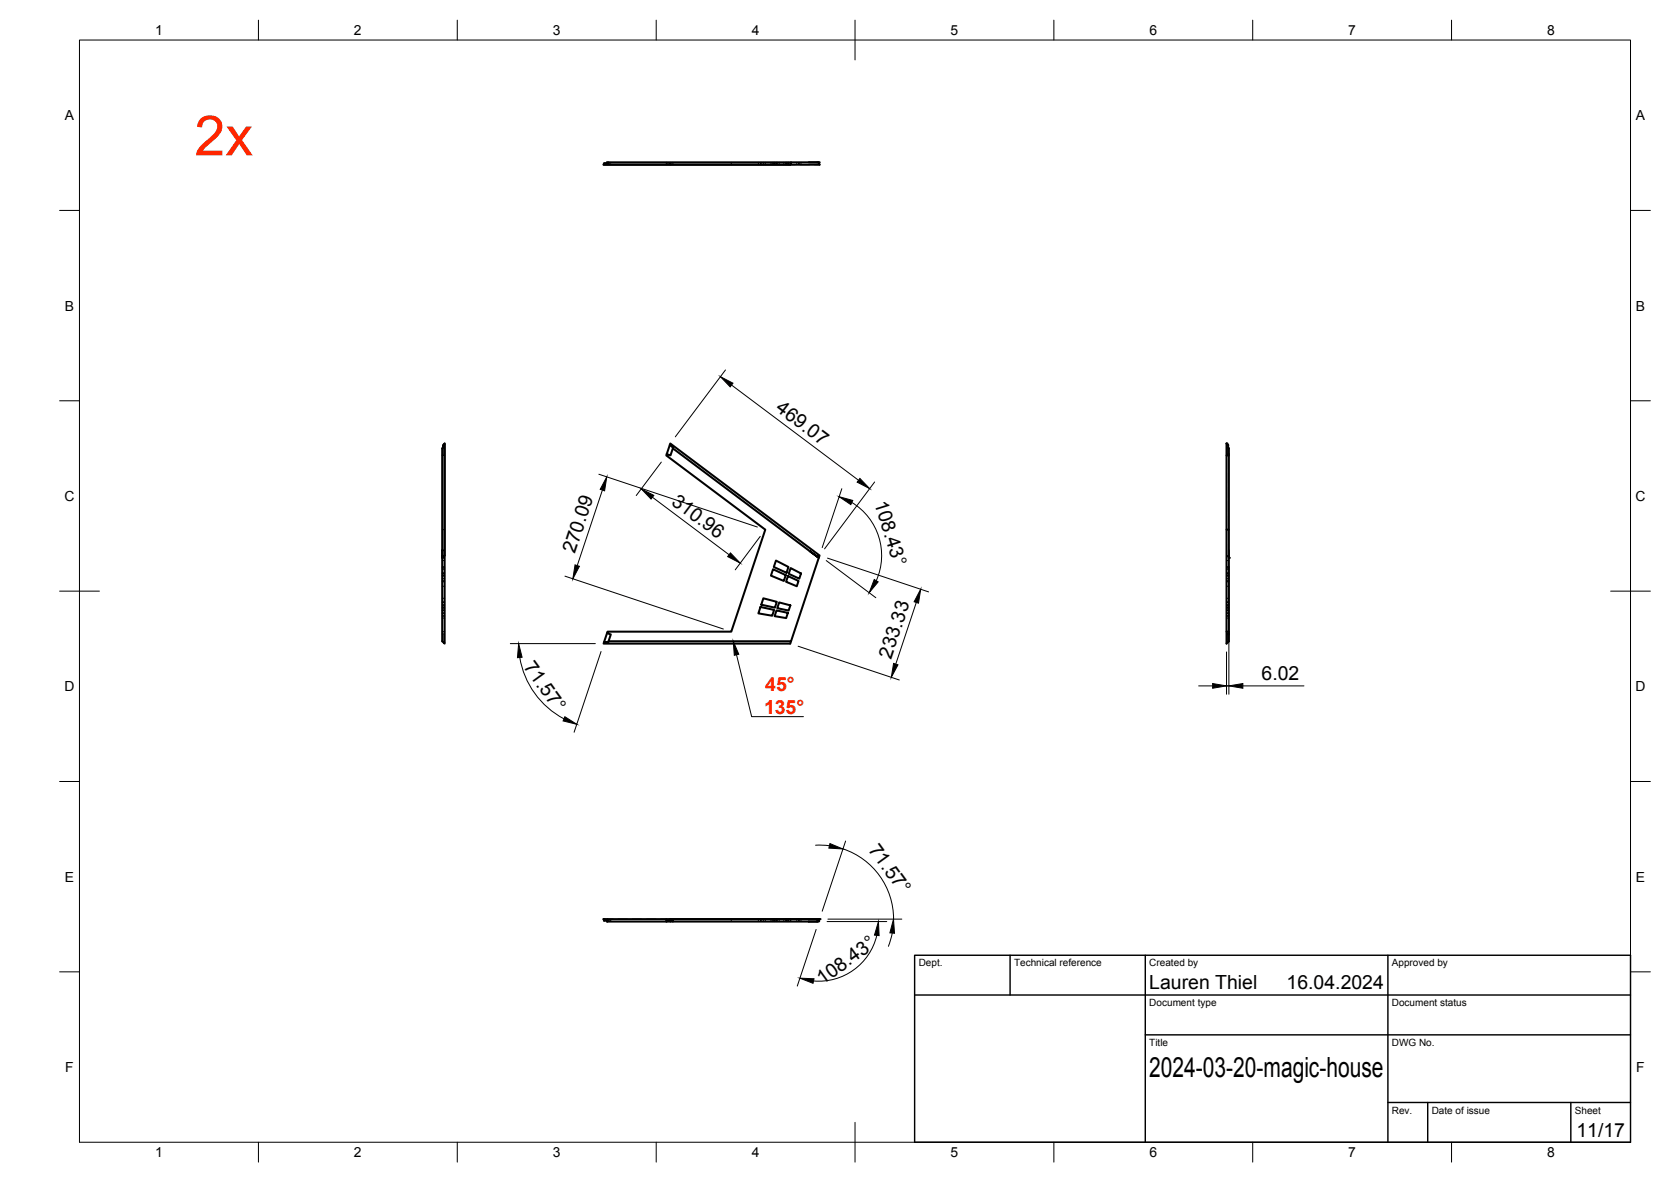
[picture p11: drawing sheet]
<svg xmlns="http://www.w3.org/2000/svg" width="420mm" height="297mm" viewBox="0 0 420 297" stroke-linecap="round" stroke-linejoin="round" font-family="sans-serif">
<!-- layer: Visible -->
<g fill="none" stroke="#000" stroke-width=".51">
<path d="M153 40.8v.2h-1.1l-.1 .4h46.9h-46.9M198.9 40.8l-.2 .6h7.4l-.2-.6h-2.6M205.9 40.8h-53.3v.2M111.8 111.4v28.2l-.6 .6v-27.5l.2-.2v-.6zM111.8 111.4v50.3l-.6-.6v-20.9M168.4 111.9l-.8 2.2M169.2 112.7v-.2l-.8-.6 .1-.5 37.6 28.2-.2 .6-.4-.3M308.4 114.5h.6M308.8 112.5l.2 .2v48.4l-.2 .2M308.8 111.9l-.4-.5v50.3l.4-.4M308.8 111.9v2.2h.2M308.8 111.9h.1"/>
<path d="M111.2 138.3v1.6M203.3 138.3l2.2 1.6zM203.3 138.3l-34.1-25.6-.6 1.7-1-.3-.1 .4 24.9 18.6-8.5 25.6h-31.1l-.2 .4 1 .3-.6 1.7h45.9l7-20.9M205.5 139.8h.1M308.4 133.1h.6M309 138.3v1.9M152.6 159.1l-.7 2.2M191.2 152.5l3.4 .8-.4 1.4-3.5-.6zM191.9 150.4l3.4 .8-.5 1.5-3.4-.7zM194.4 143.1l3.2 1.4-.5 1.5-3.3-1.3zM195.1 140.9l3.1 1.6-.4 1.4-3.2-1.4zM195.2 153.4l2.9 .6-.4 1.3-2.9-.5z"/>
<path d="M195.9 151.4l2.8 .7-.4 1.3-2.9-.6zM198.1 144.8l2.7 1.2-.5 1.3-2.6-1.1zM198.8 142.8l2.6 1.3-.4 1.3-2.7-1.2zM308.4 158.7h.6M308.8 159.4h.2M309 159.1h-.2v2.2M153 161.1v.2h-1.1l-.1 .4h46.9l.2-.6M152.8 231v.6M167.5 231v.6M168.4 231.4h-.8v.2M168.6 231.4v.2M169.2 231.6v-.2h-.8l.1-.4h37.6l-.2 .6h-2.6"/>
<path d="M203.3 231.6h2.2M206.1 231h-54.3l.1 .4h.7v.2h50.7"/>
</g>
<!-- layer: Hidden -->
<g fill="none" stroke="#000" stroke-width=".25">
<path d="M152.8 40.8v.6M153.6 40.8v.2h-.6M167.5 40.8v.6M167.6 40.8v.2h1.6v-.2M168.4 41h.1M168.4 41l.1 .4M168.5 41.4h.1M168.6 40.8v.2M183.9 40.8v.6M190.7 40.8v.6M191.2 40.8v.6M191.4 40.8v.6"/>
<path d="M191.9 40.8v.6M192.4 40.8v.6M193.8 40.8v.6M194.2 40.8v.6M194.4 40.8v.6M194.6 40.8v.6M194.8 40.8v.6M195.1 40.8v.6M195.2 40.8v.6M195.3 40.8v.6M195.4 40.8v.6M195.9 40.8v.6"/>
<path d="M197.1 40.8v.6M197.6 40.8v.6M197.7 40.8v.6M197.8 40.8v.6M198.1 40.8v.6M198.2 40.8v.6M198.3 40.8v.6M198.7 41.4h1.3M198.7 40.8v.6M198.8 40.8v.6M200.3 40.8v.6M200.8 40.8v.6"/>
<path d="M201 40.8v.6M201.2 41.4h2.4M201.4 40.8v.6M203.3 40.8h.1M204.8 41.4h1.3M205.5 40.9h.1M205.5 40.8v.1M111.2 114.5h.6M111.2 114.1h.2M111.4 111.9h.1M111.4 112.5v1.9h-.2M308.4 111.4v2.8"/>
<path d="M308.4 115.4v2.4M308.4 119v2.4M308.8 114.1v.3h.2M111.2 138.3h.1M111.2 139.9h.1M111.2 139.9v.3M111.2 133.1h.6M111.3 139.8h.1M111.3 139.8l-.1 .1M308.4 139.6h.1M308.4 139.6l.6 .6M308.4 122.5v2.4"/>
<path d="M308.4 126.1v2.4M308.4 129.7v2.4M308.4 133.3v2.3M308.4 136.8v2.8M308.9 139.8h.1M308.9 139.8l.1 .1M111.2 159.4h.2v1.9M111.2 159.1h.2v.3M111.2 153.3h.6M111.2 154.7h.6M111.2 154.1h.6M111.2 146h.6"/>
<path d="M111.2 144.7h.6M111.2 144.5h.6M111.2 152.7h.6M111.2 152h.6M111.2 142.5h.6M111.2 140.9h.6M111.2 143.9h.6M111.2 150.4h.6M111.2 152.5h.6M111.2 143.1h.6M111.2 152.1h.6M111.2 153.4h.6"/>
<path d="M111.2 154h.6M111.2 155.3h.6M111.2 144.1h.6M111.2 145.4h.6M111.2 147.3h.6M111.2 144.8h.6M111.2 146.2h.6M111.2 154.8h.6M111.2 151.4h.6M111.2 152.8h.6M111.2 142.8h.6M111.2 144.2h.6"/>
<path d="M111.2 151.2h.6M111.2 158.7h.6M308.4 153.3h.6M308.4 154.7h.6M308.4 154.1h.6M308.4 146h.6M308.4 144.7h.6M308.4 144.5h.6M308.4 152.7h.6M308.4 152h.6M308.4 142.5h.6M308.4 140.9h.6"/>
<path d="M308.4 143.9h.6M308.4 150.4h.6M308.4 152.5h.6M308.4 143.1h.6M308.4 152.1h.6M308.4 153.4h.6M308.4 154h.6M308.4 155.3h.6M308.4 144.1h.6M308.4 145.4h.6M308.4 147.3h.6M308.4 144.8h.6"/>
<path d="M308.4 146.2h.6M308.4 154.8h.6M308.4 151.4h.6M308.4 152.8h.6M308.4 142.8h.6M308.4 144.2h.6M308.4 151.2h.6M151.8 231h2.4M152.6 231.4h1v.2M153 231.4v.2M155.4 231h2.4M159 231h2.3"/>
<path d="M162.5 231h2.4M166.1 231h2.4M168.4 231.4h.1M183.9 231v.6M190.7 231v.6M191.2 231v.6M191.4 231v.6M191.9 231v.6M192.4 231v.6M193.8 231v.6M194.2 231v.6M194.4 231v.6"/>
<path d="M194.6 231v.6M194.8 231v.6M195.1 231v.6M195.2 231v.6M195.3 231v.6M195.4 231v.6M195.9 231v.6M197.1 231v.6M197.6 231v.6M197.7 231v.6M197.8 231v.6M198.1 231v.6"/>
<path d="M198.2 231v.6M198.3 231v.6M198.7 231l.2 .6M198.7 231v.6M198.8 231v.6M200.3 231v.6M200.8 231v.6M201 231v.6M201.4 231v.6M205.5 231.6h.1M205.5 231.5v.1M205.5 231.5h.1"/>
<path d="M205.5 231.6h.4M205.9 231.6h.1"/>
</g>
<!-- layer: Visible -->
<g fill="#000">
<circle cx="205.9" cy="40.8" r=".25"/>
<circle cx="308.4" cy="111.4" r=".25"/>
<circle cx="111.2" cy="138.3" r=".25"/>
<circle cx="111.2" cy="140.2" r=".25"/>
<circle cx="309" cy="140.2" r=".25"/>
<circle cx="151.8" cy="231" r=".25"/>
<circle cx="206.1" cy="231" r=".25"/>
</g>
<!-- layer: BORDER -->
<g fill="none" stroke="#000" stroke-width=".25">
<path d="M20 10.1h390v276.9h-390zM65 5.1v5M115 5.1v5M165 5.1v5M215 5.1v10M265 5.1v5M315 5.1v5M365 5.1v5M15 52.9h5M410 52.9h5M15 100.7h5M410 100.7h5"/>
<path d="M15 148.6h10M405 148.6h10M15 196.4h5M410 196.4h5M15 244.2h5M410 244.2h5M65 287v5M115 287v5M165 287v5M215 282.1v9.9M265 287v5M315 287v5"/>
<path d="M365 287v5"/>
</g>
<!-- layer: TITLEBLOCK -->
<path d="M230 240.1h180v46.9h-180zM230 250h180M254 240.1v9.9M288 240.1v46.9M349 240.1v46.9M288 260.1h122M349 277.1h61M359 277.1v9.9M395 277.1v9.9" fill="none" stroke="#000" stroke-width=".36"/>
<!-- layer: FD_Dimensions -->
<g fill="none" stroke="#000" stroke-width=".25">
<path d="M182.4 93l-12.6 16.8M183.9 96.8l32 23.9M150.6 119.2l39.8 13.2M166.3 116.1l-6.3 8.4M151.5 123.2l-6.4 18.9M164 125l19.3 14.4M191.2 134.8l-6.3 8.4M211.7 122.8l-5 14.8M214.2 126.3a15.6 15.6 0 0 1 6.1 19.6M219.9 121.1l-12.6 16.8M142 144.8l39.9 13.3M207.8 140.9l12.4 9.3"/>
<path d="M208.1 140.3l25.4 8.4M230.4 151.4l-5.2 15.5M309 142.3v32.2M128.3 161.7h21.4M130.7 165.2a21.4 21.4 0 0 0 11.1 15.4M151.1 163.7l-6.7 20.3M200.7 162.4l25.4 8.5M301.4 172.4h3.5M308.4 163.8v10.7M308.4 172.4h.6M312.5 172.4h15.4M205.1 212.4l3.5 .1"/>
<path d="M212 213.3a18.6 18.6 0 0 1 12.7 17.7M212.6 211.4l-5.9 17.6M205.2 233.6l-4.7 14.2M208 231.6h15M208.2 231h18.6M220.5 235.1a15 15 0 0 1-15.9 11.4M224.4 234.5l-1 3.3"/>
</g>
<g fill="#000" stroke="#000" stroke-width=".25">
<path d="M181.1 94.7l3.2 1.6-.7 .9zM152.6 119.8l-.6 3.5-1.1-.3zM161.2 122.9l3.2 1.6-.7 .9zM183.7 138.9l2.4 2.6-3.1-1.6zM211 124.8l3.4 1-.5 1zM216.2 120.2l2.5 2.6-3.2-1.6zM144.6 142l1.1 .3-1.7 3.2zM219.8 145.6l1 .6-2.3 2.8zM231.5 148.1l-.6 3.5-1.1-.4zM130.4 161.7l.9 3.5-1.2 .1zM224.7 166.7l1.1 .4-1.7 3.1zM304.9 171.8l3.5 .6-3.5 .6z"/>
<path d="M309 172.4l3.5-.6v1.2zM142 180.1l3 1.9-3.4-.8zM208.7 212l3.2 1.3-3.5-.2zM220.9 231.6l.1 3.5-1.1-.1zM224.7 231l.2 3.5-1.1-.1zM201.1 245.8l3.6 .2-.3 1.1z"/>
</g>
<!-- layer: Leaders -->
<path d="M184.4 161.1l1.4 3.3-1.2 .3z" fill="#000" stroke="#000" stroke-width=".25"/>
<path d="M185.2 164.5l3.8 15.6h13" fill="none" stroke="#000" stroke-width=".25"/>
<text font-size="14" fill="#ff2600" x="48.9" y="39">2x</text>
<text font-size="7" x="289" y="270.6">2024-03-20-magic-house</text>
<g font-size="4.9">
<text x="194.9" y="103.1" transform="rotate(37 194.9 103.1)">469.07</text>
<text x="168.6" y="126.5" transform="rotate(37 168.6 126.5)">310.96</text>
<text x="219.8" y="126.4" transform="rotate(73 219.8 126.4)">108.43°</text>
<text x="144.6" y="139.2" transform="rotate(-72 144.6 139.2)">270.09</text>
<text x="131.5" y="167.7" transform="rotate(54 131.5 167.7)">71.57°</text>
<text x="224.1" y="165.7" transform="rotate(-72 224.1 165.7)">233.33</text>
<text x="317.2" y="170.9">6.02</text>
<text x="218.2" y="213.5" transform="rotate(54 218.2 213.5)">71.57°</text>
<text x="206.8" y="247.6" transform="rotate(-36 206.8 247.6)">108.43°</text>
<text x="289" y="248.5">Lauren Thiel</text>
<text x="323.5" y="248.5">16.04.2024</text>
<text x="396.4" y="285.7">11/17</text>
</g>
<g font-size="4.9" fill="#ff2600">
<text x="192.4" y="173.6">45°</text>
<text x="192.1" y="179.4">135°</text>
</g>
<g font-size="3.5">
<text x="39" y="8.8">1</text>
<text x="89" y="8.8">2</text>
<text x="139" y="8.8">3</text>
<text x="189" y="8.8">4</text>
<text x="239" y="8.8">5</text>
<text x="289" y="8.8">6</text>
<text x="339" y="8.8">7</text>
<text x="389" y="8.8">8</text>
<text x="16.3" y="30.2">A</text>
<text x="411.3" y="30.2">A</text>
<text x="16.3" y="78">B</text>
<text x="411.3" y="78">B</text>
<text x="16.2" y="125.9">C</text>
<text x="411.2" y="125.9">C</text>
<text x="16.2" y="173.7">D</text>
<text x="411.2" y="173.7">D</text>
<text x="16.3" y="221.6">E</text>
<text x="411.3" y="221.6">E</text>
<text x="16.4" y="269.4">F</text>
<text x="411.4" y="269.4">F</text>
<text x="39" y="290.8">1</text>
<text x="89" y="290.8">2</text>
<text x="139" y="290.8">3</text>
<text x="189" y="290.8">4</text>
<text x="239" y="290.8">5</text>
<text x="289" y="290.8">6</text>
<text x="339" y="290.8">7</text>
<text x="389" y="290.8">8</text>
</g>
<g font-size="2.5">
<text x="231" y="242.9">Dept.</text>
<text x="255" y="242.9">Technical reference</text>
<text x="289" y="242.9">Created by</text>
<text x="350" y="242.9">Approved by</text>
<text x="289" y="252.8">Document type</text>
<text x="350" y="252.8">Document status</text>
<text x="289" y="262.9">Title</text>
<text x="350" y="262.9">DWG No.</text>
<text x="350" y="279.9">Rev.</text>
<text x="360" y="279.9">Date of issue</text>
<text x="396" y="279.9">Sheet</text>
</g>
</svg>
